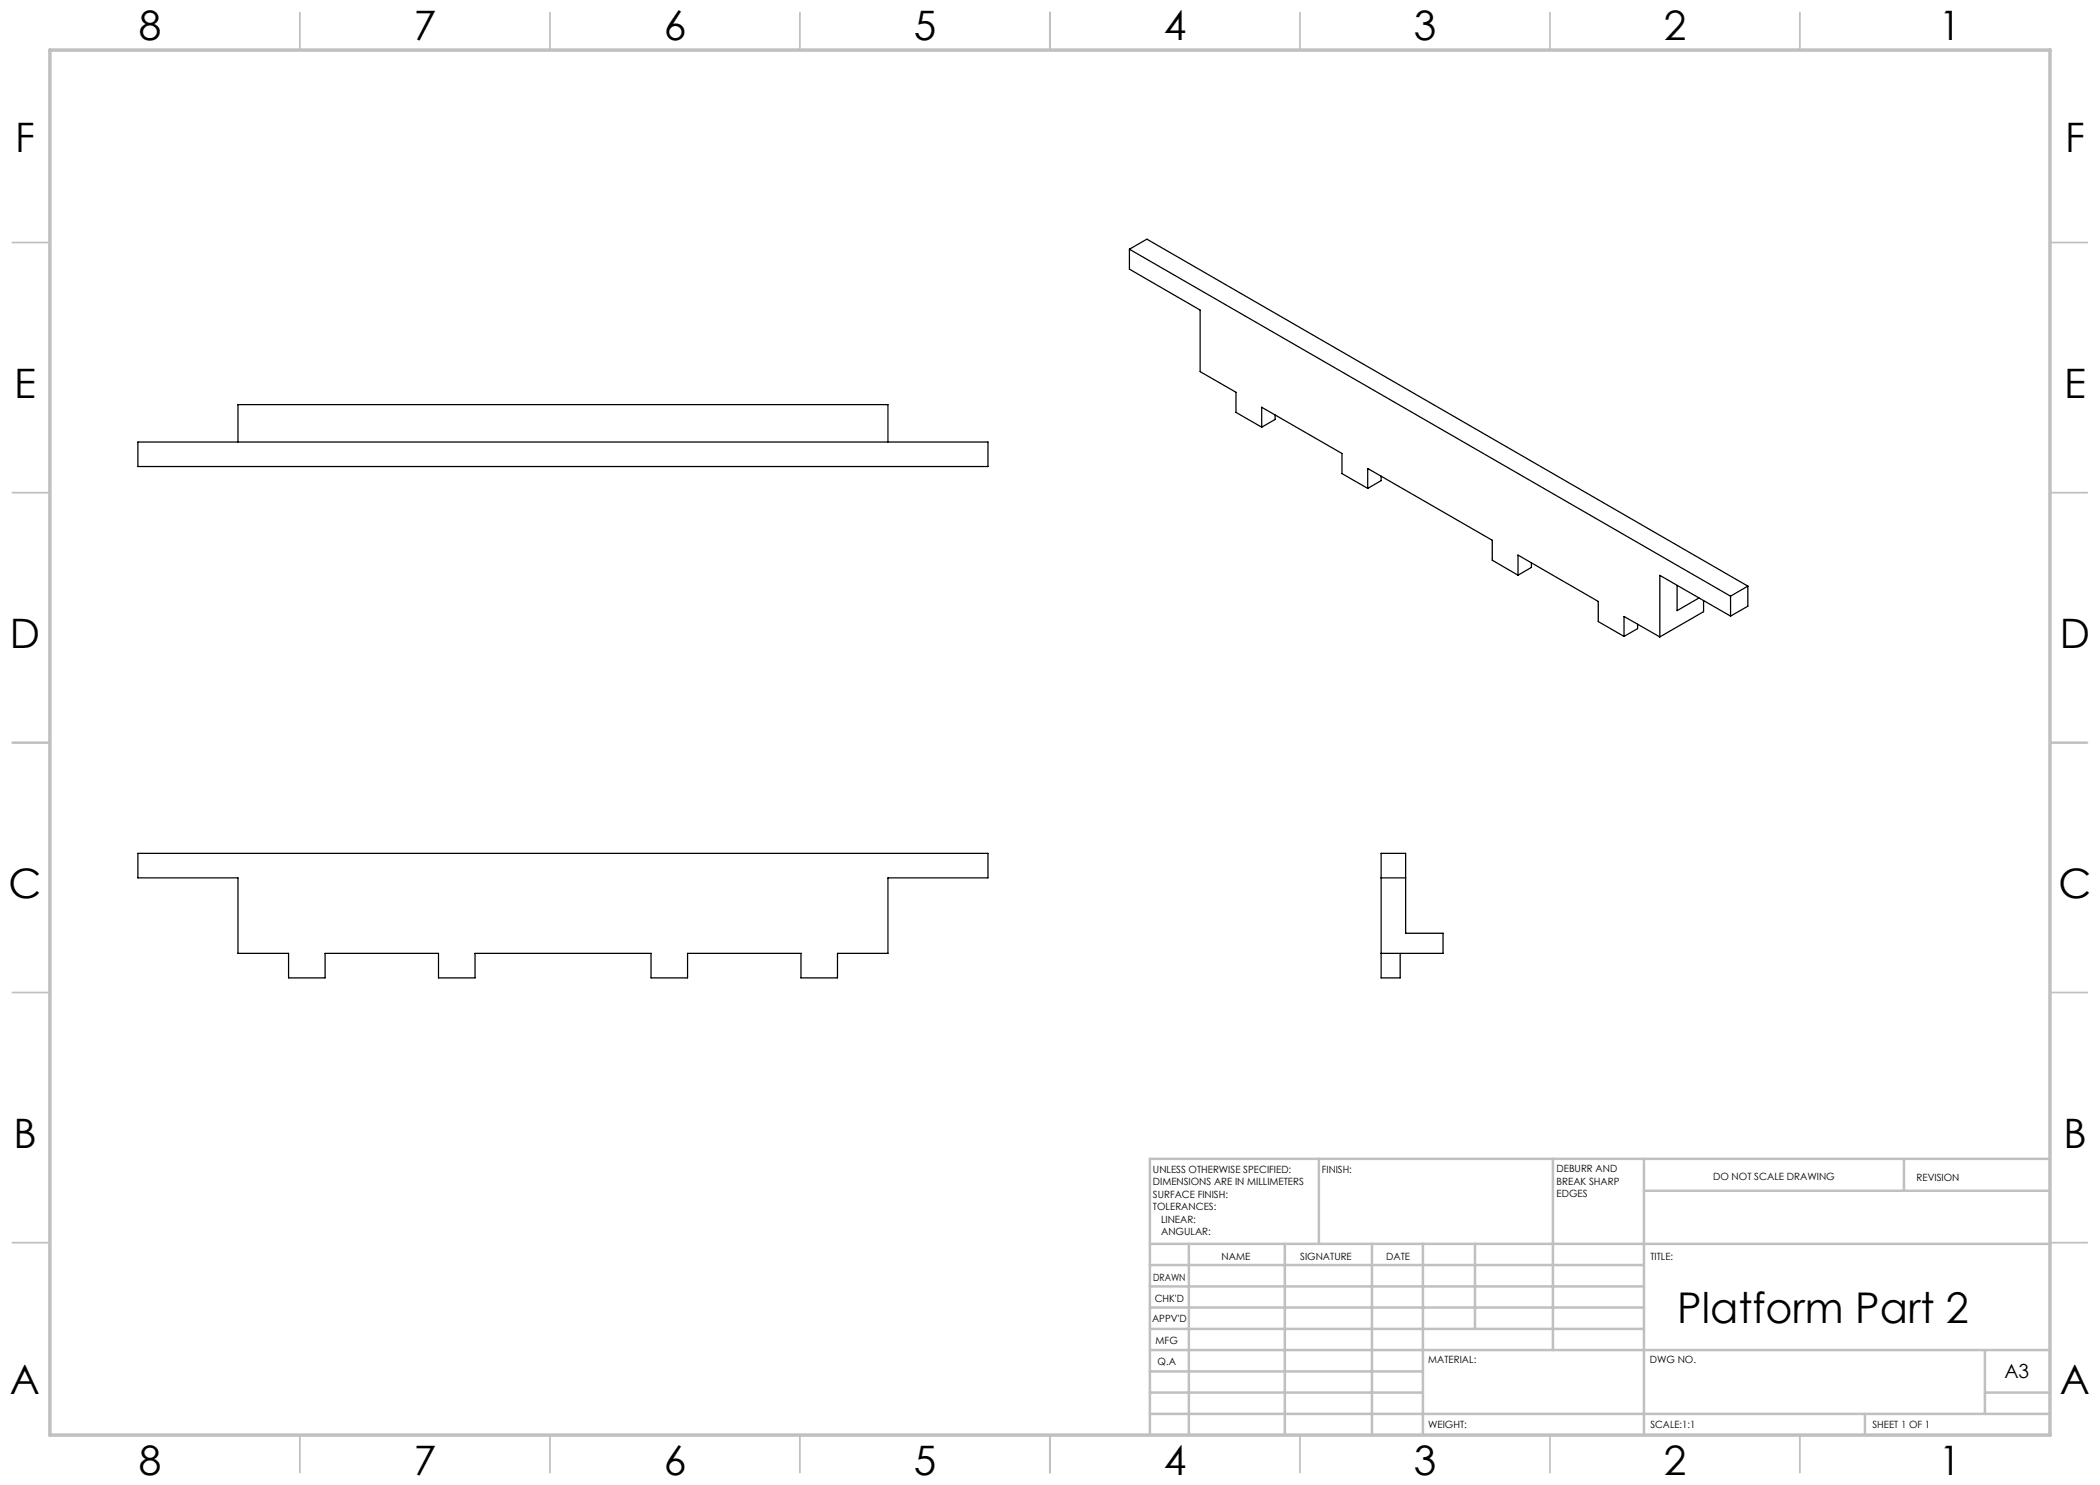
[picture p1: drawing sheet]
<svg xmlns="http://www.w3.org/2000/svg" width="420mm" height="297mm" viewBox="0 0 420 297" stroke-linecap="round" stroke-linejoin="round" font-family="sans-serif">
<g fill="none" stroke="#c0c0c0" stroke-width=".35">
<path d="M60 2.5v7.5M110 2.5v7.5M160 2.5v7.5M210 2.5v7.5M260 2.5v7.5M310 2.5v7.5M360 2.5v7.5M2.5 48.5h7.5M410 48.5h7.5M2.5 98.5h7.5M410 98.5h7.5M2.5 148.5h7.5"/>
<path d="M410 148.5h7.5M2.5 198.5h7.5M410 198.5h7.5M2.5 248.5h7.5M410 248.5h7.5M60 287v7.5M110 287v7.5M160 287v7.5M210 287v7.5M260 287v7.5M310 287v7.5M360 287v7.5"/>
</g>
<g fill="none" stroke="#c0c0c0" stroke-width=".5">
<path d="M263.8 231.8v17M310.6 231.8v38.2M328.8 231.8v55.2M328.8 238.2h81.2M380.8 231.8v6.4M410 231.8h-180v55.2M230 248.8h180M230 257.3h98.8M230 253h98.8M237.8 248.8v38.2M257 248.8v38.2M274.4 248.8v38.2"/>
<path d="M284.6 248.8v38.2M295 248.8v17M230 265.8h98.8M230 261.5h98.8M230 278.5h54.6M230 274.3h54.6M230 270h180M397 278.5h13M397 270v12.8M230 282.8h180M373 282.8v4.2"/>
</g>
<path d="M10 10h400v277h-400z" fill="none" stroke="#c0c0c0" stroke-width=".7"/>
<g fill="none" stroke="#000" stroke-width=".25">
<path d="M225.9 49.8l120.2 69.4M225.9 49.8l3.5-2 120.2 69.4M225.9 49.8v4l14.1 8.2v12.3l7.2 4.2v4l5.1 2.9M27.6 88.4h170v4.9h-170zM47.6 88.4v-7.5h130v7.5M252.3 85.4v-3.9l16.1 9.2v4l5.1 3M255 83v.9l-2.7 1.5M273.5 97.7v-4l25 14.4v3.9l5.1 3M276.2 95.2v.9l-2.7 1.6M303.6 115v-4l16.1 9.3v4l5.1 3M306.3 112.6v.9l-2.7 1.5M335.4 117.1v5l4.4-2.5"/>
<path d="M346.1 119.2v4M349.6 117.2l-3.5 2M349.6 117.2v4l-3.5 2M324.8 127.3v-4l7.2 4.1M327.5 124.8v.9l-2.7 1.6M340.7 120.1v2.2l-8.7 5.1M346.1 123.2l-14.1-8.1v12.3M27.6 170.7h170v4.9h-20v15.1h-10.1v4.9h-7.3v-4.9h-22.7v4.9h-7.3v-4.9h-35.2v4.9h-7.3v-4.9h-22.7v4.9h-7.3v-4.9h-10.1v-15.1h-20zM276.2 175.6h4.9M276.2 190.7h12.4v-4h-7.5v-16h-4.9v24.9h3.8v-4.9"/>
</g>
<text font-size="8.5" x="335.5" y="264.5">Platform Part 2</text>
<g font-size="8.1">
<text x="27.8" y="8">8</text>
<text x="82.8" y="8">7</text>
<text x="132.8" y="8">6</text>
<text x="182.8" y="8">5</text>
<text x="232.8" y="8">4</text>
<text x="282.8" y="8">3</text>
<text x="332.8" y="8">2</text>
<text x="387.8" y="8">1</text>
<text x="3" y="30.4">F</text>
<text x="413" y="30.4">F</text>
<text x="2.8" y="79.6">E</text>
<text x="412.8" y="79.6">E</text>
<text x="2" y="129.6">D</text>
<text x="412" y="129.6">D</text>
<text x="1.7" y="179.6">C</text>
<text x="411.7" y="179.6">C</text>
<text x="2.7" y="229.6">B</text>
<text x="412.7" y="229.6">B</text>
<text x="2" y="278.9">A</text>
<text x="412" y="278.9">A</text>
<text x="27.8" y="295">8</text>
<text x="82.8" y="295">7</text>
<text x="132.8" y="295">6</text>
<text x="182.8" y="295">5</text>
<text x="232.8" y="295">4</text>
<text x="282.8" y="295">3</text>
<text x="332.8" y="295">2</text>
<text x="387.8" y="295">1</text>
</g>
<text font-size="3.9" x="400.9" y="275.5">A3</text>
<g font-size="2">
<text x="230.6" y="234.6">UNLESS OTHERWISE SPECIFIED:</text>
<text x="230.6" y="237.1">DIMENSIONS ARE IN MILLIMETERS</text>
<text x="230.6" y="239.6">SURFACE FINISH:</text>
<text x="264.4" y="234.6">FINISH:</text>
<text x="311.3" y="234.5">DEBURR AND</text>
<text x="311.3" y="237">BREAK SHARP</text>
<text x="311.3" y="239.5">EDGES</text>
<text x="342.6" y="236">DO NOT SCALE DRAWING</text>
<text x="383.3" y="236.2">REVISION</text>
<text x="230.6" y="242.1">TOLERANCES:</text>
<text x="232.2" y="244.6">LINEAR:</text>
<text x="232.2" y="247.1">ANGULAR:</text>
<text x="244.3" y="252">NAME</text>
<text x="260" y="251.9">SIGNATURE</text>
<text x="277.2" y="251.9">DATE</text>
<text x="330.1" y="251.9">TITLE:</text>
<text x="230.6" y="256.1">DRAWN</text>
<text x="230.9" y="260.3">CHK'D</text>
<text x="230.4" y="264.4">APPV'D</text>
<text x="231.1" y="268.8">MFG</text>
<text x="231.5" y="273">Q.A</text>
<text x="285.6" y="272.5">MATERIAL:</text>
<text x="330" y="272.5">DWG NO.</text>
<text x="285.6" y="285.5">WEIGHT:</text>
<text x="330.1" y="285.6">SCALE:1:1</text>
<text x="374.5" y="285.6">SHEET 1 OF 1</text>
</g>
</svg>
